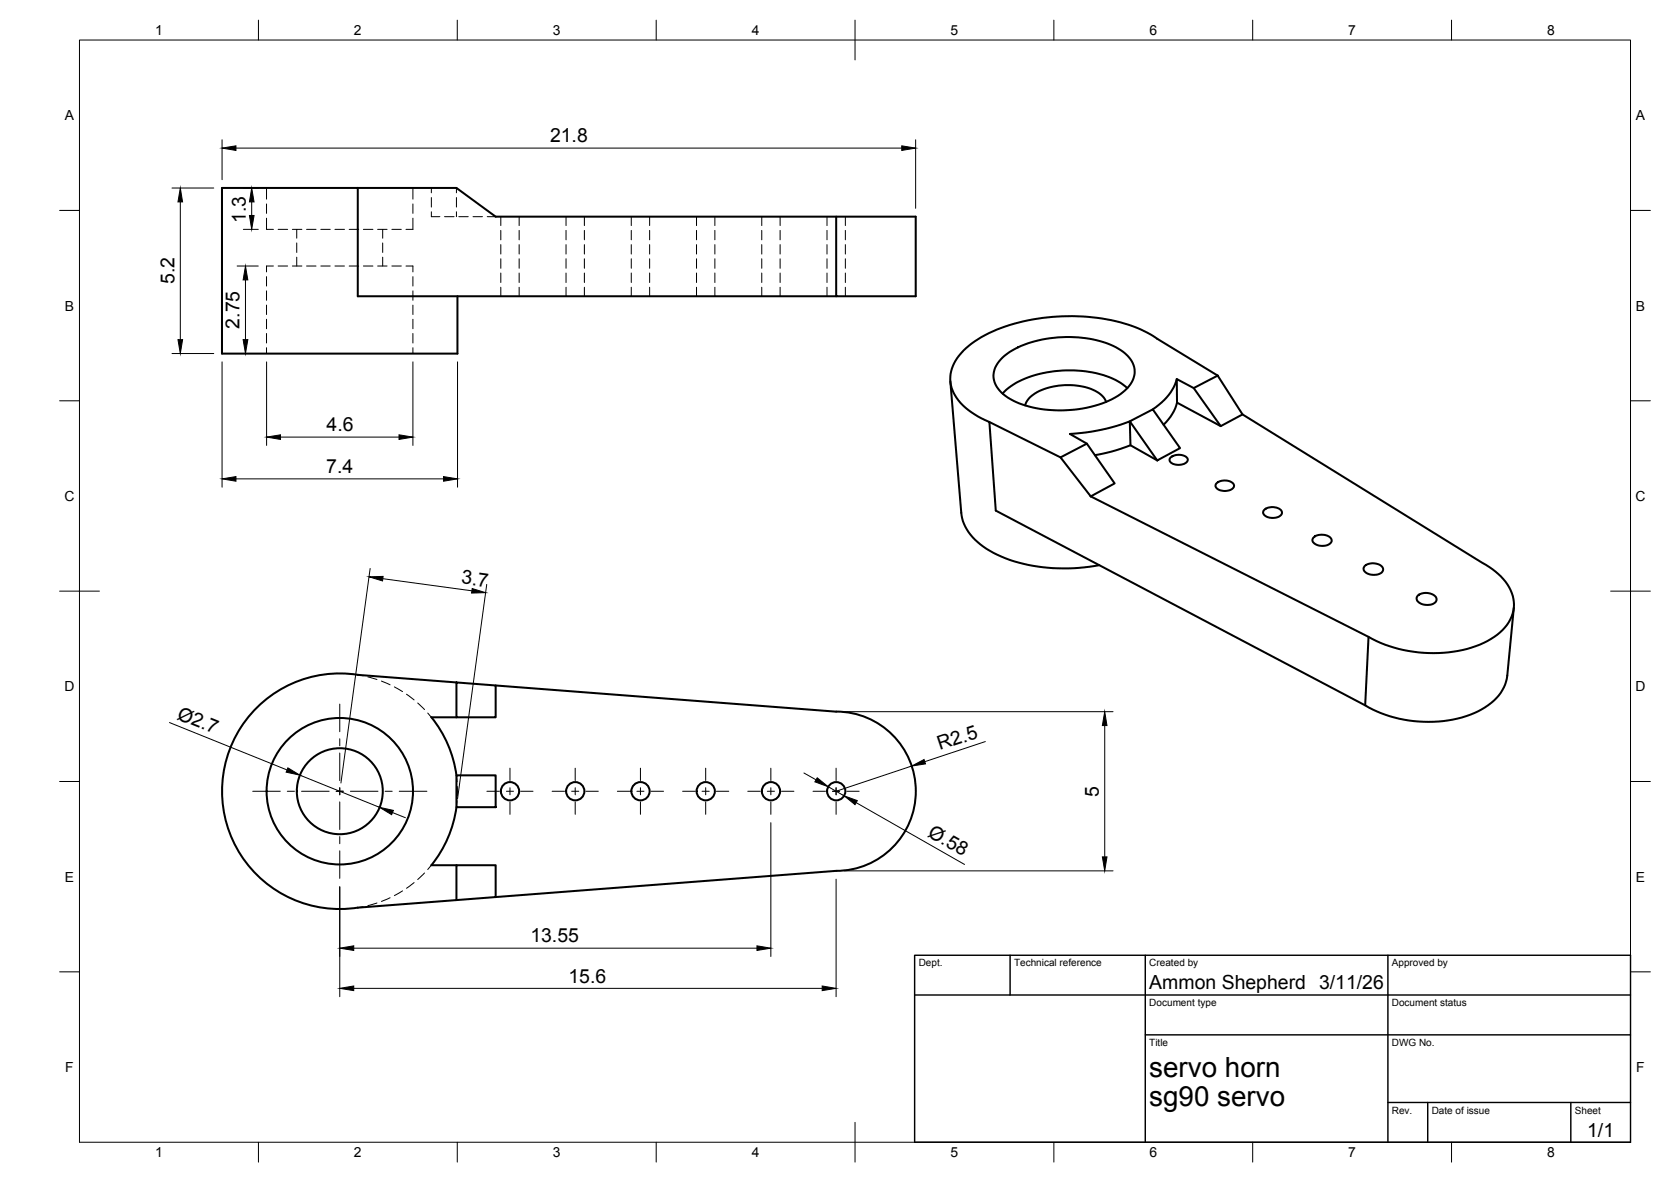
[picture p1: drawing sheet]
<svg xmlns="http://www.w3.org/2000/svg" width="420mm" height="297mm" viewBox="0 0 420 297" stroke-linecap="round" stroke-linejoin="round" font-family="sans-serif">
<!-- layer: Visible -->
<g fill="none" stroke="#000" stroke-width=".51">
<path d="M90 47.2h24.8l9.8 7.2h105.7v20.1h-20.1v-20.1M115 74.5v14.4h-59.2v-41.7h34.2v27.3h120.2M239 95.8l2.7 33.1a12.4 12.4 0 0 0 6.4 9.1 39.2 39.2 0 0 0 24.5 4.6l3.8-.6M252.1 89.8a24.7 24.7 0 0 1 16-5.1 24.5 24.5 0 0 1 14.4 3.8 5.7 5.7 0 0 1 2 7.6 15.1 15.1 0 0 1-9.2 5.9 30 30 0 0 1-21.2-1.7 7 7 0 0 1-4.3-6.4 6.9 6.9 0 0 1 2.3-4.1zM283.5 97.5a21.6 21.6 0 0 0-14.5-4.4 25.4 25.4 0 0 0-16 4.8l-.9 1M295.9 95.3a13.5 13.5 0 0 1-6 7.6M300.1 97.5l6.1-3.1 6.2 9.7-5.5 3zM300.1 97.5l-4.2-2.2 .1 5.9 10.9 5.9M306.2 94.4l-15.2-9.3a38.4 38.4 0 0 0-21.3-5.7 45.9 45.9 0 0 0-23.7 5.8 13.1 13.1 0 0 0-7 9.4 10.4 10.4 0 0 0 5.2 9l1.7 1.1 2.9 1.4 1.6 22.2 92.9 49M248.8 106.1l17.9 8.8M266.7 114.9l6.6-3.4 7 10-6 3.2zM273.3 111.5l-4.3-2.4a49.6 49.6 0 0 0 15.1-3.2l.1 6"/>
<path d="M275.3 114.4l4-.9 4.9-1.6 6.8 3.8M278.1 101a8 8 0 0 0-6.6-4 16.2 16.2 0 0 0-12.2 2.5l-1 1.2-.6 1.2M284.1 105.9l5.8-3 6.8 9.7-5.7 3.1zM294.3 115a3.1 3.1 0 0 1 4.3 .4 2.06 2.06 0 0 1-2.6 1.4 1.56 1.56 0 0 1-1.9-1.4zM296 101.2a11.7 11.7 0 0 1-3.4 5.6M312.4 104.1l60.2 37.3a14.1 14.1 0 0 1 7.9 9.1 9.5 9.5 0 0 1-4.8 9.5 29.9 29.9 0 0 1-20.3 3.8 31.2 31.2 0 0 1-11.3-3.8l-69.8-35.3M305.9 121.5a3.1 3.1 0 0 1 4.4 .4 1.63 1.63 0 0 1-2 1.5 2.29 2.29 0 0 1-2.7-1.3zM317.8 128.2a3.1 3.1 0 0 1 4.5 .4 1.62 1.62 0 0 1-1.9 1.5 2.43 2.43 0 0 1-2.8-1.3zM330.4 134.9a3.3 3.3 0 0 1 4.4 .7 1.61 1.61 0 0 1-1.9 1.6 2.57 2.57 0 0 1-2.9-1.4zM343.2 142.1a3.3 3.3 0 0 1 4.5 .7 1.56 1.56 0 0 1-1.9 1.6 2.33 2.33 0 0 1-2.9-1.6zM356.6 149.6a3.4 3.4 0 0 1 4.5 .7 1.56 1.56 0 0 1-1.8 1.7 2.74 2.74 0 0 1-3.1-1.5zM380.6 152.7l-1.6 17.1a11.3 11.3 0 0 1-6.5 8.5 31.5 31.5 0 0 1-26.3 .5l-2.9-1.5 .8-17.3"/>
<path d="M114.8 171.5l9.8 .8v8h-9.8zM114.8 171.5l-24.8-1.9a29.6 29.6 0 0 0-34.2 29.2 29.6 29.6 0 0 0 34.2 29.3l24.8-1.9M124.6 172.3l85.7 6.5a20 20 0 0 1 20 20 20 20 0 0 1-20 20l-85.7 6.6M108.5 180.3h6.3M108.5 180.3a29.6 29.6 0 0 1 6.3 14.5M114.8 194.8h9.8v8h-9.8zM108.5 217.4h6.3M114.8 217.4h9.8v8l-9.8 .8zM114.8 202.8a29.6 29.6 0 0 1-6.3 14.6"/>
<circle cx="85.4" cy="198.8" r="10.8"/>
<circle cx="85.4" cy="198.8" r="18.4"/>
<circle cx="128.2" cy="198.8" r="2.3"/>
<circle cx="144.6" cy="198.8" r="2.3"/>
<circle cx="161" cy="198.8" r="2.3"/>
<circle cx="177.5" cy="198.8" r="2.3"/>
<circle cx="193.9" cy="198.8" r="2.3"/>
<circle cx="210.3" cy="198.8" r="2.3"/>
</g>
<!-- layer: Hidden -->
<g fill="none" stroke="#000" stroke-width=".25">
<path d="M67 54.8v2.8h1.7M67 47.2v2.8M67 51.3v2.3M69.9 57.6h2.4M73.5 57.6h2.4M74.6 57.6v2.3M77.1 57.6h2.4M80.7 57.6h2.3M84.2 57.6h2.4M87.8 57.6h2.4M91.4 57.6h2.4M95 57.6h2.3"/>
<path d="M96.2 57.6v2.3M98.5 57.6h2.4M103.8 54.8v2.8h-1.7M103.8 47.2v2.8M103.8 51.3v2.3M108.5 53.2v1.2h2.1M108.5 47.2v1.3M108.5 49.6v2.4M111.8 54.4h2.4M114.8 47.2v1.3M114.8 49.6v2.4M114.8 53.2v1.2"/>
<path d="M115.4 54.4h2.3M118.9 54.4h2.4M122.5 54.4h2.1M125.9 54.4v2.3M125.9 57.9v2.4M130.5 54.4v2.3M130.5 57.9v2.4M142.3 54.4v2.3M142.3 57.9v2.4M146.9 54.4v2.3M146.9 57.9v2.4M158.7 54.4v2.3"/>
<path d="M158.7 57.9v2.4M163.3 54.4v2.3M163.3 57.9v2.4M175.1 54.4v2.3M175.1 57.9v2.4M179.7 54.4v2.3M179.7 57.9v2.4M191.5 54.4v2.3M191.5 57.9v2.4M196.2 54.4v2.3M196.2 57.9v2.4M207.9 54.4v2.3"/>
<path d="M207.9 57.9v2.4M212.6 54.4v2.3M212.6 57.9v2.4M67 69.5v2.4M67 73.1v2.4M67 76.7v2.3M68.7 66.9h-1.7v1.4M69.9 66.9h2.4M73.5 66.9h2.4M74.6 61.1v2.3M74.6 64.6v2.3M77.1 66.9h2.4"/>
<path d="M80.7 66.9h2.3M84.2 66.9h2.4M87.8 66.9h2.4M91.4 66.9h2.4M95 66.9h2.3M96.2 61.1v2.3M96.2 64.6v2.3M98.5 66.9h2.4M102.1 66.9h1.7v1.4M103.8 69.5v2.4M103.8 73.1v2.4M103.8 76.7v2.3"/>
<path d="M125.9 61.5v2.3M125.9 65v2.4M125.9 68.6v2.4M125.9 72.2v2.3M130.5 61.5v2.3M130.5 65v2.4M130.5 68.6v2.4M130.5 72.2v2.3M142.3 61.5v2.3M142.3 65v2.4M142.3 68.6v2.4M142.3 72.2v2.3"/>
<path d="M146.9 61.5v2.3M146.9 65v2.4M146.9 68.6v2.4M146.9 72.2v2.3M158.7 61.5v2.3M158.7 65v2.4M158.7 68.6v2.4M158.7 72.2v2.3M163.3 61.5v2.3M163.3 65v2.4M163.3 68.6v2.4M163.3 72.2v2.3"/>
<path d="M175.1 61.5v2.3M175.1 65v2.4M175.1 68.6v2.4M175.1 72.2v2.3M179.7 61.5v2.3M179.7 65v2.4M179.7 68.6v2.4M179.7 72.2v2.3M191.5 61.5v2.3M191.5 65v2.4M191.5 68.6v2.4M191.5 72.2v2.3"/>
<path d="M196.2 61.5v2.3M196.2 65v2.4M196.2 68.6v2.4M196.2 72.2v2.3M207.9 61.5v2.3M207.9 65v2.4M207.9 68.6v2.4M207.9 72.2v2.3M212.6 61.5v2.3M212.6 65v2.4M212.6 68.6v2.4M212.6 72.2v2.3"/>
<path d="M67 80.2v2.4M67 83.8v2.4M67 87.4v1.5M103.8 80.2v2.4M103.8 83.8v2.4M103.8 87.4v1.5M90 169.6l1.3 .2M92.5 170.1l2.3 .7M95.9 171.2l2.2 .9M99.2 172.6l2 1.2M102.2 174.5l1.9 1.4M105 176.7l1.7 1.6"/>
<path d="M107.5 179.2l1 1.1M114.8 194.8l.1 1.7M115 197.7v2.3M106.7 219.4l-1.7 1.6M108.5 217.4l-1 1.1M114.9 201.2l-.1 1.6M91.3 227.9l-1.3 .2M94.8 226.9l-2.3 .7M98.1 225.6l-2.2 .9M101.2 223.9l-2 1.2M104.1 221.8l-1.9 1.4"/>
</g>
<!-- layer: BORDER -->
<g fill="none" stroke="#000" stroke-width=".25">
<path d="M20 10.1h390v276.9h-390zM65 5.1v5M115 5.1v5M165 5.1v5M215 5.1v10M265 5.1v5M315 5.1v5M365 5.1v5M15 52.9h5M410 52.9h5M15 100.7h5M410 100.7h5"/>
<path d="M15 148.6h10M405 148.6h10M15 196.4h5M410 196.4h5M15 244.2h5M410 244.2h5M65 287v5M115 287v5M165 287v5M215 282.1v9.9M265 287v5M315 287v5"/>
<path d="M365 287v5"/>
</g>
<!-- layer: TITLEBLOCK -->
<path d="M230 240.1h180v46.9h-180zM230 250h180M254 240.1v9.9M288 240.1v46.9M349 240.1v46.9M288 260.1h122M349 277.1h61M359 277.1v9.9M395 277.1v9.9" fill="none" stroke="#000" stroke-width=".36"/>
<!-- layer: Smart Centers -->
<g fill="none" stroke="#000" stroke-width=".25">
<path d="M85.4 176.9v7M63.5 198.8h7M72.2 198.8h1.8M75.8 198.8h7M84.5 198.8h1.8M85.4 185.7v1.7M85.4 189.2v7M85.4 198v1.7M88.1 198.8h6.9M96.8 198.8h1.8M100.4 198.8h6.9M122.4 198.8h3.2"/>
<path d="M127.3 198.8h1.8M128.2 193v3.2M128.2 198v1.7M130.9 198.8h3.1M138.8 198.8h3.1M143.7 198.8h1.8M144.6 193v3.2M144.6 198v1.7M147.3 198.8h3.1M155.2 198.8h3.1M160.1 198.8h1.8M161 193v3.2"/>
<path d="M161 198v1.7M163.7 198.8h3.1M171.6 198.8h3.2M176.5 198.8h1.8M177.4 193v3.2M177.4 198v1.7M180.1 198.8h3.1M188 198.8h3.2M192.9 198.8h1.8M193.8 193v3.2M193.8 198v1.7M196.5 198.8h3.1"/>
<path d="M204.4 198.8h3.2M209.3 198.8h1.8M210.2 193v3.2M210.2 198v1.7M212.9 198.8h3.1M85.4 201.5v7M85.4 210.2v1.8M85.4 213.8v6.9M128.2 201.5v3.1M144.6 201.5v3.1M161 201.5v3.1M177.4 201.5v3.1"/>
<path d="M193.8 201.5v3.1M210.2 201.5v3.1"/>
</g>
<!-- layer: FD_Dimensions -->
<g fill="none" stroke="#000" stroke-width=".25">
<path d="M55.8 35.1v10.1M59.3 37.2h167.4M230.2 35.1v17.3M43.2 47.3h10.5M45.3 50.7v34.7M61.2 47.3h3.7M61.2 57.6h3.7M63.3 50.7v3.5M59.6 66.9h5.3M61.7 70.3v15.1M43.2 88.8h10.5M55.8 90.9v31.5"/>
<path d="M59.6 88.8h5.3M67 90.9v21M103.8 90.9v21M115 90.9v31.5M70.5 109.8h29.8M59.3 120.3h52.2M93.1 142.9l-7.4 53.9M96.2 145.4l22.4 3.1M122.4 146.9l-7.4 53.9M212.3 178.8h67.6M42.6 181.6l29.6 11.9M75.4 194.8l20 8.1"/>
<path d="M202.1 194.3l3.1 1.7M208.2 197.7l4 2.3M229.2 192.5l-19 6.3M247.8 186.4l-15.3 5M277.8 182.3v33M98.7 204.2l3.2 1.3M193.8 206.7v33.7M212.3 218.8h67.6M215.3 201.7l27.2 15.5M85.4 222.8v27.7M88.9 238.3h101.4M210.2 220.9v29.6"/>
<path d="M88.9 248.4h117.8"/>
</g>
<g fill="#000" stroke="#000" stroke-width=".25">
<path d="M55.8 37.2l3.5-.6v1.2zM226.7 36.6l3.5 .6-3.5 .6zM45.3 47.3l.6 3.4h-1.2zM63.3 47.3l.6 3.4h-1.2zM62.7 54.2h1.2l-.6 3.4zM61.7 66.9l.6 3.4h-1.2zM44.7 85.4h1.2l-.6 3.4zM61.1 85.4h1.2l-.6 3.4zM55.8 120.3l3.5-.5v1.1zM67 109.8l3.5-.5v1.1zM100.3 109.3l3.5 .5-3.5 .6zM111.5 119.8l3.5 .5-3.5 .6z"/>
<path d="M92.8 145l3.5-.1-.1 1.1zM118.7 147.9l3.4 1-3.5 .1zM72.4 193l3 1.8-3.5-.8zM205.5 195.5l2.7 2.2-3.3-1.2zM229.2 192.5l3.1-1.6 .4 1.1zM277.8 178.8l.5 3.5h-1.1zM95.4 202.9l3.5 .8-.4 1zM212.2 200l3.4 1.2-.6 1zM277.2 215.3h1.1l-.5 3.5zM85.4 238.3l3.5-.6v1.2zM190.3 237.7l3.5 .6-3.5 .6zM85.4 248.4l3.5-.6v1.1z"/>
<path d="M206.7 247.8l3.5 .6-3.5 .5z"/>
</g>
<g font-size="7">
<text x="289" y="270.6">servo horn</text>
<text x="289" y="278.1">sg90 servo</text>
</g>
<g font-size="4.9">
<text x="138.3" y="35.8">21.8</text>
<text x="61.8" y="56" transform="rotate(-90 61.8 56)">1.3</text>
<text x="43.9" y="71.4" transform="rotate(-90 43.9 71.4)">5.2</text>
<text x="60.3" y="82.6" transform="rotate(-90 60.3 82.6)">2.75</text>
<text x="82.1" y="108.4">4.6</text>
<text x="82" y="118.9">7.4</text>
<text x="115.9" y="146.6" transform="rotate(8 115.9 146.6)">3.7</text>
<text x="44.3" y="180.6" transform="rotate(22 44.3 180.6)">Ø2.7</text>
<text x="236.3" y="188.6" transform="rotate(-18 236.3 188.6)">R2.5</text>
<text x="276.3" y="200.2" transform="rotate(-90 276.3 200.2)">5</text>
<text x="233" y="210.1" transform="rotate(30 233 210.1)">Ø.58</text>
<text x="133.3" y="236.8">13.55</text>
<text x="142.9" y="246.9">15.6</text>
<text x="289" y="248.5">Ammon Shepherd 3/11/26</text>
<text x="399.1" y="285.7">1/1</text>
</g>
<g font-size="3.5">
<text x="39" y="8.8">1</text>
<text x="89" y="8.8">2</text>
<text x="139" y="8.8">3</text>
<text x="189" y="8.8">4</text>
<text x="239" y="8.8">5</text>
<text x="289" y="8.8">6</text>
<text x="339" y="8.8">7</text>
<text x="389" y="8.8">8</text>
<text x="16.3" y="30.2">A</text>
<text x="411.3" y="30.2">A</text>
<text x="16.3" y="78">B</text>
<text x="411.3" y="78">B</text>
<text x="16.2" y="125.9">C</text>
<text x="411.2" y="125.9">C</text>
<text x="16.2" y="173.7">D</text>
<text x="411.2" y="173.7">D</text>
<text x="16.3" y="221.6">E</text>
<text x="411.3" y="221.6">E</text>
<text x="16.4" y="269.4">F</text>
<text x="411.4" y="269.4">F</text>
<text x="39" y="290.8">1</text>
<text x="89" y="290.8">2</text>
<text x="139" y="290.8">3</text>
<text x="189" y="290.8">4</text>
<text x="239" y="290.8">5</text>
<text x="289" y="290.8">6</text>
<text x="339" y="290.8">7</text>
<text x="389" y="290.8">8</text>
</g>
<g font-size="2.5">
<text x="231" y="242.9">Dept.</text>
<text x="255" y="242.9">Technical reference</text>
<text x="289" y="242.9">Created by</text>
<text x="350" y="242.9">Approved by</text>
<text x="289" y="252.8">Document type</text>
<text x="350" y="252.8">Document status</text>
<text x="289" y="262.9">Title</text>
<text x="350" y="262.9">DWG No.</text>
<text x="350" y="279.9">Rev.</text>
<text x="360" y="279.9">Date of issue</text>
<text x="396" y="279.9">Sheet</text>
</g>
</svg>
